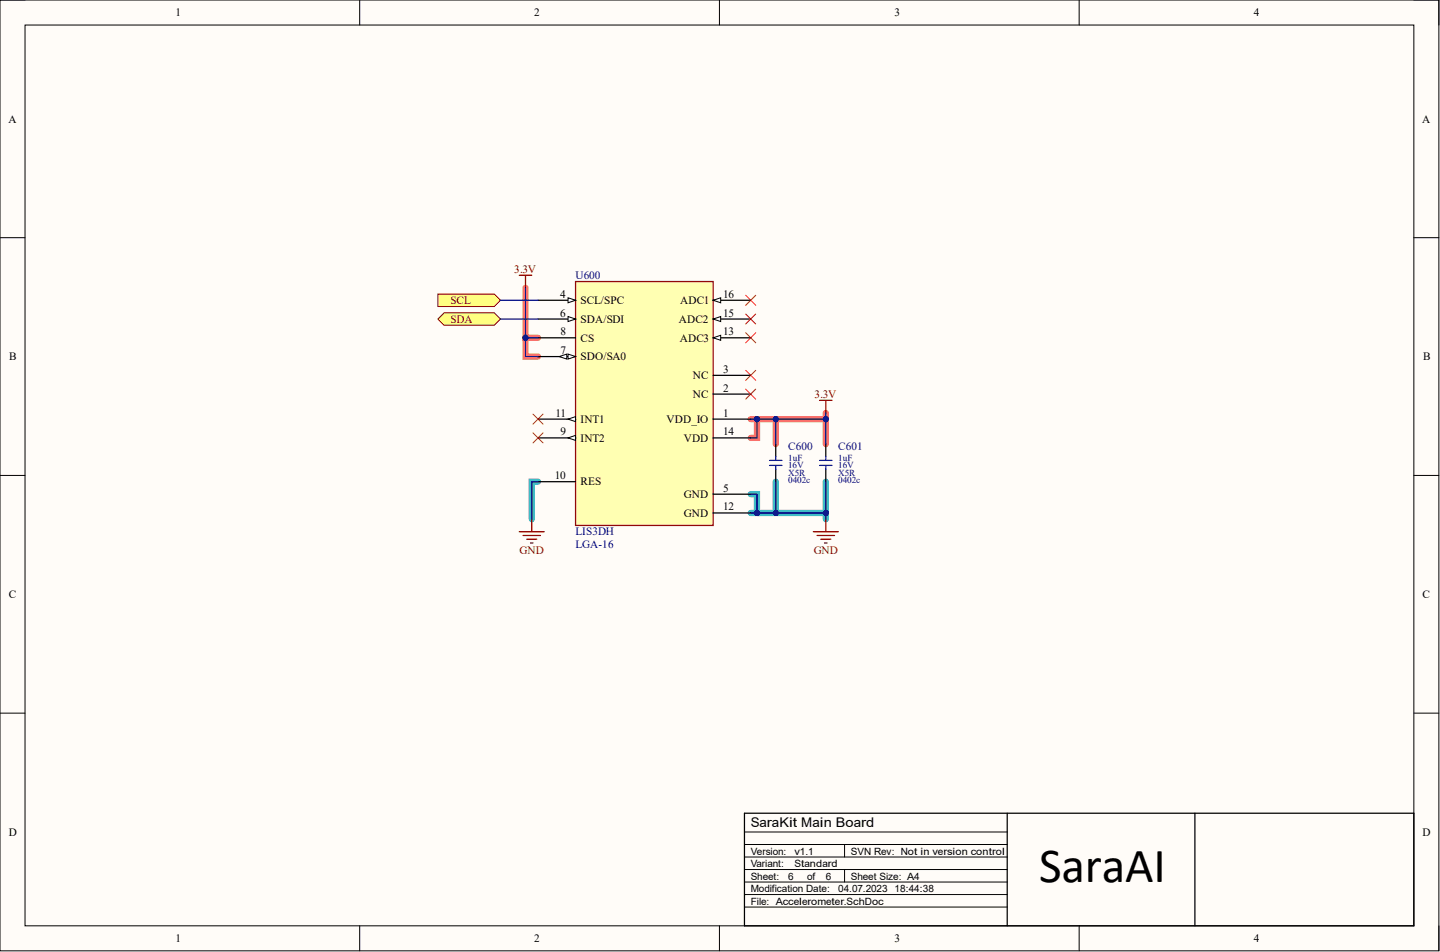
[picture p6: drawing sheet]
<svg xmlns="http://www.w3.org/2000/svg" width="292mm" height="193mm" viewBox="0 0 292 193" stroke-linecap="round" stroke-linejoin="round" font-family="sans-serif">
<path d="M0 0h291.9v192.7h-291.9z" fill-rule="evenodd" fill="#fffcf8"/>
<path d="M0 0h291.9v192.7h-291.9z" fill="none" stroke="#000" stroke-width=".2"/>
<path d="M5.1 5.1h281.7v182.6h-281.7z" fill-rule="evenodd" fill="#fffcf8"/>
<g fill="none" stroke="#000" stroke-width=".2">
<path d="M0 0h5.1M5.1 5.1h281.7v182.6h-281.7zM73 0v5.1M145.9 0v5.1M218.9 0v5.1M286.8 0h5.1v5.1M0 48.2h5.1M286.8 48.2h5.1M0 96.4h5.1M286.8 96.4h5.1M0 144.6h5.1M286.8 144.6h5.1"/>
<path d="M151 168.6h53.3M151 171.2h53.3M151 173.7h53.3M151 176.3h53.3M151 178.8h53.3M171.3 171.2v2.5M171.3 176.3v2.5M73 187.7v5M145.9 187.7v5M151 181.3h53.3M151 183.9h53.3M218.9 187.7v5"/>
<path d="M291.9 187.7v5"/>
</g>
<path d="M106.6 58.3v10.2h2.5M106.6 68.5v3.8h2.5M153.6 85v3.8h-1.3M157.4 85v5M167.5 83.7v1.3h-15.2M167.5 85v5" fill="none" stroke="#ff6e6e" stroke-width="1.3"/>
<path d="M109.1 97.6h-1.2v7.6M157.4 97.6v6.4M167.5 97.6v6.4M152.3 100.2h1.3v3.8h-1.3M153.6 104h13.9v1.2" fill="none" stroke="#3bbbc4" stroke-width="1.3"/>
<path d="M151 164.8h135.8v22.9h-135.8zM204.3 164.8v22.9M242.4 164.8v22.9" fill="none" stroke="#000" stroke-width=".25"/>
<path d="M116.7 57.1h28v49.4h-28z" fill-rule="evenodd" fill="#ffffb2"/>
<path d="M116.7 57.1h28v49.4h-28z" fill="none" stroke="#810000" stroke-width=".25"/>
<path d="M109.1 60.9h7.6M144.7 79.9h7.6M144.7 76.1h7.6M144.7 85h7.6" fill="none" stroke="#000" stroke-width=".25"/>
<path d="M115.2 60.4l1.5 .5-1.5 .5z" fill="#f8fcff"/>
<path d="M115.2 60.4l1.5 .5-1.5 .5z" fill="none" stroke="#000" stroke-width=".2"/>
<path d="M109.1 64.7h7.6M144.7 100.2h7.6" fill="none" stroke="#000" stroke-width=".25"/>
<path d="M115.2 64.2l1.5 .5-1.5 .5z" fill="#f8fcff"/>
<path d="M115.2 64.2l1.5 .5-1.5 .5z" fill="none" stroke="#000" stroke-width=".2"/>
<path d="M109.1 72.3h7.6" fill="none" stroke="#000" stroke-width=".25"/>
<path d="M115.2 71.8l1.5 .5-1.5 .5z" fill="#f8fcff"/>
<path d="M115.2 71.8l1.5 .5-1.5 .5z" fill="none" stroke="#000" stroke-width=".2"/>
<path d="M113.4 72.3l1.6-.5v1z" fill="#f8fcff"/>
<path d="M113.4 72.3l1.6-.5v1z" fill="none" stroke="#000" stroke-width=".2"/>
<path d="M109.1 68.5h7.6M109.1 88.8h7.6" fill="none" stroke="#000" stroke-width=".25"/>
<path d="M115.2 88.8l1.5-.5v1z" fill="#f8fcff"/>
<path d="M115.2 88.8l1.5-.5v1z" fill="none" stroke="#000" stroke-width=".2"/>
<path d="M109.1 97.6h7.6M109.1 85h7.6" fill="none" stroke="#000" stroke-width=".25"/>
<path d="M115.2 85l1.5-.5v1z" fill="#f8fcff"/>
<path d="M115.2 85l1.5-.5v1z" fill="none" stroke="#000" stroke-width=".2"/>
<path d="M144.7 68.5h7.6M144.7 104h7.6" fill="none" stroke="#000" stroke-width=".25"/>
<path d="M144.7 68.5l1.5-.5v1z" fill="#f8fcff"/>
<path d="M144.7 68.5l1.5-.5v1z" fill="none" stroke="#000" stroke-width=".2"/>
<path d="M144.7 64.7h7.6" fill="none" stroke="#000" stroke-width=".25"/>
<path d="M144.7 64.7l1.5-.5v1z" fill="#f8fcff"/>
<path d="M144.7 64.7l1.5-.5v1z" fill="none" stroke="#000" stroke-width=".2"/>
<path d="M144.7 60.9h7.6M144.7 88.8h7.6" fill="none" stroke="#000" stroke-width=".25"/>
<path d="M144.7 60.9l1.5-.5v1z" fill="#f8fcff"/>
<path d="M144.7 60.9l1.5-.5v1z" fill="none" stroke="#000" stroke-width=".2"/>
<g fill="none" stroke="#810000" stroke-width=".25">
<path d="M105.3 55.8h2.6M106.6 55.8v2.5M166.2 81.2h2.6M167.5 81.2v2.5M105.3 107.8h5.1M106.1 108.5h3.5M106.9 109.3h2M107.6 110.1h.5M107.9 105.2v2.6M165 107.8h5M165.7 108.5h3.6M166.5 109.3h2"/>
<path d="M167.3 110.1h.5M167.5 105.2v2.6"/>
</g>
<g fill="none" stroke="#f00" stroke-width=".2">
<path d="M151.3 59.9l2 2M153.3 59.9l-2 2M151.3 63.7l2 2M151.3 67.5l2 2M151.3 75.1l2 2M151.3 78.9l2 2M153.3 63.7l-2 2M153.3 67.5l-2 2M153.3 75.1l-2 2M153.3 78.9l-2 2M108.1 83.9l2.1 2.1M108.1 87.7l2.1 2.1"/>
<path d="M110.2 83.9l-2.1 2.1M110.2 87.7l-2.1 2.1"/>
</g>
<path d="M157.4 90v2.6M157.4 95.1v2.5M167.5 90v2.6M167.5 95.1v2.5" fill="none" stroke="#000" stroke-width=".25"/>
<path d="M156.1 93.3h2.5M156.1 94.3h2.5M157.4 92.6v.7M157.4 94.3v.8M166.2 93.3h2.6M166.2 94.3h2.6M167.5 92.6v.7M167.5 94.3v.8" fill="none" stroke="#00f" stroke-width=".25"/>
<path d="M88.8 59.6h11.5l1.2 1.3-1.2 1.2h-11.5z" fill-rule="evenodd" fill="#ffff81"/>
<path d="M88.8 59.6h11.5l1.2 1.3-1.2 1.2h-11.5z" fill="none" stroke="#810000" stroke-width=".2"/>
<path d="M88.8 64.7l1.3-1.3h10.2l1.2 1.3-1.2 1.2h-10.2z" fill-rule="evenodd" fill="#ffff81"/>
<path d="M88.8 64.7l1.3-1.3h10.2l1.2 1.3-1.2 1.2h-10.2z" fill="none" stroke="#810000" stroke-width=".2"/>
<path d="M106.6 58.3v10.2h2.5" fill="none" stroke="#000081" stroke-width=".25"/>
<circle cx="106.6" cy="68.5" r=".51" fill="#000081"/>
<circle cx="106.6" cy="68.5" r=".51" fill="none" stroke="#000081" stroke-width=".2"/>
<path d="M106.6 68.5v3.8h2.5" fill="none" stroke="#000081" stroke-width=".25"/>
<circle cx="106.6" cy="68.5" r=".51" fill="#000081"/>
<circle cx="106.6" cy="68.5" r=".51" fill="none" stroke="#000081" stroke-width=".2"/>
<path d="M167.5 83.7v1.3h-15.2" fill="none" stroke="#000081" stroke-width=".25"/>
<circle cx="153.6" cy="85" r=".51" fill="#000081"/>
<circle cx="153.6" cy="85" r=".51" fill="none" stroke="#000081" stroke-width=".2"/>
<circle cx="157.4" cy="85" r=".51" fill="#000081"/>
<circle cx="157.4" cy="85" r=".51" fill="none" stroke="#000081" stroke-width=".2"/>
<circle cx="167.5" cy="85" r=".51" fill="#000081"/>
<circle cx="167.5" cy="85" r=".51" fill="none" stroke="#000081" stroke-width=".2"/>
<path d="M153.6 85v3.8h-1.3" fill="none" stroke="#000081" stroke-width=".25"/>
<circle cx="153.6" cy="85" r=".51" fill="#000081"/>
<circle cx="153.6" cy="85" r=".51" fill="none" stroke="#000081" stroke-width=".2"/>
<path d="M157.4 85v5" fill="none" stroke="#000081" stroke-width=".25"/>
<circle cx="157.4" cy="85" r=".51" fill="#000081"/>
<circle cx="157.4" cy="85" r=".51" fill="none" stroke="#000081" stroke-width=".2"/>
<path d="M167.5 85v5" fill="none" stroke="#000081" stroke-width=".25"/>
<circle cx="167.5" cy="85" r=".51" fill="#000081"/>
<circle cx="167.5" cy="85" r=".51" fill="none" stroke="#000081" stroke-width=".2"/>
<path d="M152.3 100.2h1.3v3.8h-1.3" fill="none" stroke="#000081" stroke-width=".25"/>
<circle cx="153.6" cy="104" r=".51" fill="#000081"/>
<circle cx="153.6" cy="104" r=".51" fill="none" stroke="#000081" stroke-width=".2"/>
<path d="M153.6 104h13.9v1.2" fill="none" stroke="#000081" stroke-width=".25"/>
<circle cx="153.6" cy="104" r=".51" fill="#000081"/>
<circle cx="153.6" cy="104" r=".51" fill="none" stroke="#000081" stroke-width=".2"/>
<circle cx="157.4" cy="104" r=".51" fill="#000081"/>
<circle cx="157.4" cy="104" r=".51" fill="none" stroke="#000081" stroke-width=".2"/>
<circle cx="167.5" cy="104" r=".51" fill="#000081"/>
<circle cx="167.5" cy="104" r=".51" fill="none" stroke="#000081" stroke-width=".2"/>
<path d="M167.5 97.6v6.4" fill="none" stroke="#000081" stroke-width=".25"/>
<circle cx="167.5" cy="104" r=".51" fill="#000081"/>
<circle cx="167.5" cy="104" r=".51" fill="none" stroke="#000081" stroke-width=".2"/>
<path d="M157.4 97.6v6.4" fill="none" stroke="#000081" stroke-width=".25"/>
<circle cx="157.4" cy="104" r=".51" fill="#000081"/>
<circle cx="157.4" cy="104" r=".51" fill="none" stroke="#000081" stroke-width=".2"/>
<path d="M101.5 60.9h7.6M101.5 64.7h7.6M109.1 97.6h-1.2v7.6" fill="none" stroke="#000081" stroke-width=".25"/>
<text font-size="10" x="210.8" y="178.9">SaraAI</text>
<text font-size="2.7" x="152.3" y="167.5">SaraKit Main Board</text>
<g font-size="2.3">
<text x="35.6" y="3.3">1</text>
<text x="108.4" y="3.3">2</text>
<text x="181.5" y="3.3">3</text>
<text x="254.3" y="3.3">4</text>
<text x="1.7" y="24.9">A</text>
<text x="288.5" y="24.9">A</text>
<text x="113.6" y="60.4">4</text>
<text x="113.6" y="64.2">6</text>
<text x="117.8" y="61.6">SCL/SPC</text>
<text x="117.8" y="65.4">SDA/SDI</text>
<text x="137.7" y="65.4">ADC2</text>
<text x="138" y="61.6">ADC1</text>
<text x="146.7" y="64.2">15</text>
<text x="146.7" y="60.4">16</text>
<text x="113.7" y="71.8">7</text>
<text x="113.7" y="68">8</text>
<text x="117.8" y="69.2">CS</text>
<text x="137.9" y="69.2">ADC3</text>
<text x="146.7" y="68">13</text>
<text x="1.9" y="73">B</text>
<text x="117.8" y="73">SDO/SA0</text>
<text x="140.5" y="76.8">NC</text>
<text x="146.7" y="75.6">3</text>
<text x="288.7" y="73">B</text>
<text x="140.5" y="80.6">NC</text>
<text x="146.7" y="79.4">2</text>
<text x="112.7" y="84.5">11</text>
<text x="113.7" y="88.3">9</text>
<text x="117.8" y="89.5">INT2</text>
<text x="117.8" y="85.7">INT1</text>
<text x="135.2" y="85.7">VDD_IO</text>
<text x="138.7" y="89.5">VDD</text>
<text x="146.7" y="84.5">1</text>
<text x="146.7" y="88.3">14</text>
<text x="112.5" y="97.1">10</text>
<text x="117.8" y="98.4">RES</text>
<text x="138.7" y="100.9">GND</text>
<text x="146.7" y="99.7">5</text>
<text x="138.7" y="104.7">GND</text>
<text x="146.7" y="103.5">12</text>
<text x="1.8" y="121.2">C</text>
<text x="288.6" y="121.2">C</text>
<text x="1.8" y="169.4">D</text>
<text x="288.6" y="169.4">D</text>
<text x="35.6" y="191">1</text>
<text x="108.4" y="191">2</text>
<text x="181.5" y="191">3</text>
<text x="254.3" y="191">4</text>
</g>
<g font-size="2.3" fill="#810000">
<text x="104.3" y="55.3">3.3V</text>
<text x="91.4" y="61.6">SCL</text>
<text x="91.4" y="65.4">SDA</text>
<text x="165.2" y="80.6">3.3V</text>
<text x="105.4" y="112.3">GND</text>
<text x="165.1" y="112.3">GND</text>
</g>
<g font-size="2.3" fill="#000081">
<text x="116.7" y="56.6">U600</text>
<text x="159.9" y="91.3">C600</text>
<text x="170" y="91.3">C601</text>
<text x="116.7" y="108.5">LIS3DH</text>
<text x="116.7" y="111.1">LGA-16</text>
</g>
<g font-size="2">
<text x="152.3" y="173.3">Version:</text>
<text x="161.2" y="173.3">v1.1</text>
<text x="172.6" y="173.3">SVN Rev: Not in version control</text>
<text x="152.3" y="178.4">Sheet:</text>
<text x="152.3" y="175.8">Variant:</text>
<text x="159.9" y="178.4">6</text>
<text x="161.2" y="175.8">Standard</text>
<text x="163.7" y="178.4">of</text>
<text x="167.5" y="178.4">6</text>
<text x="172.6" y="178.4">Sheet Size: A4</text>
<text x="152.3" y="183.4">File: Accelerometer.SchDoc</text>
<text x="152.3" y="180.9">Modification Date:</text>
<text x="170" y="180.9">04.07.2023</text>
<text x="181.5" y="180.9">18:44:38</text>
</g>
<g font-size="1.9" fill="#000081">
<text x="159.9" y="93.4">1uF</text>
<text x="159.9" y="94.9">16V</text>
<text x="170" y="93.4">1uF</text>
<text x="170" y="94.9">16V</text>
<text x="159.9" y="96.5">X5R</text>
<text x="159.9" y="98">0402c</text>
<text x="170" y="96.5">X5R</text>
<text x="170" y="98">0402c</text>
</g>
</svg>
